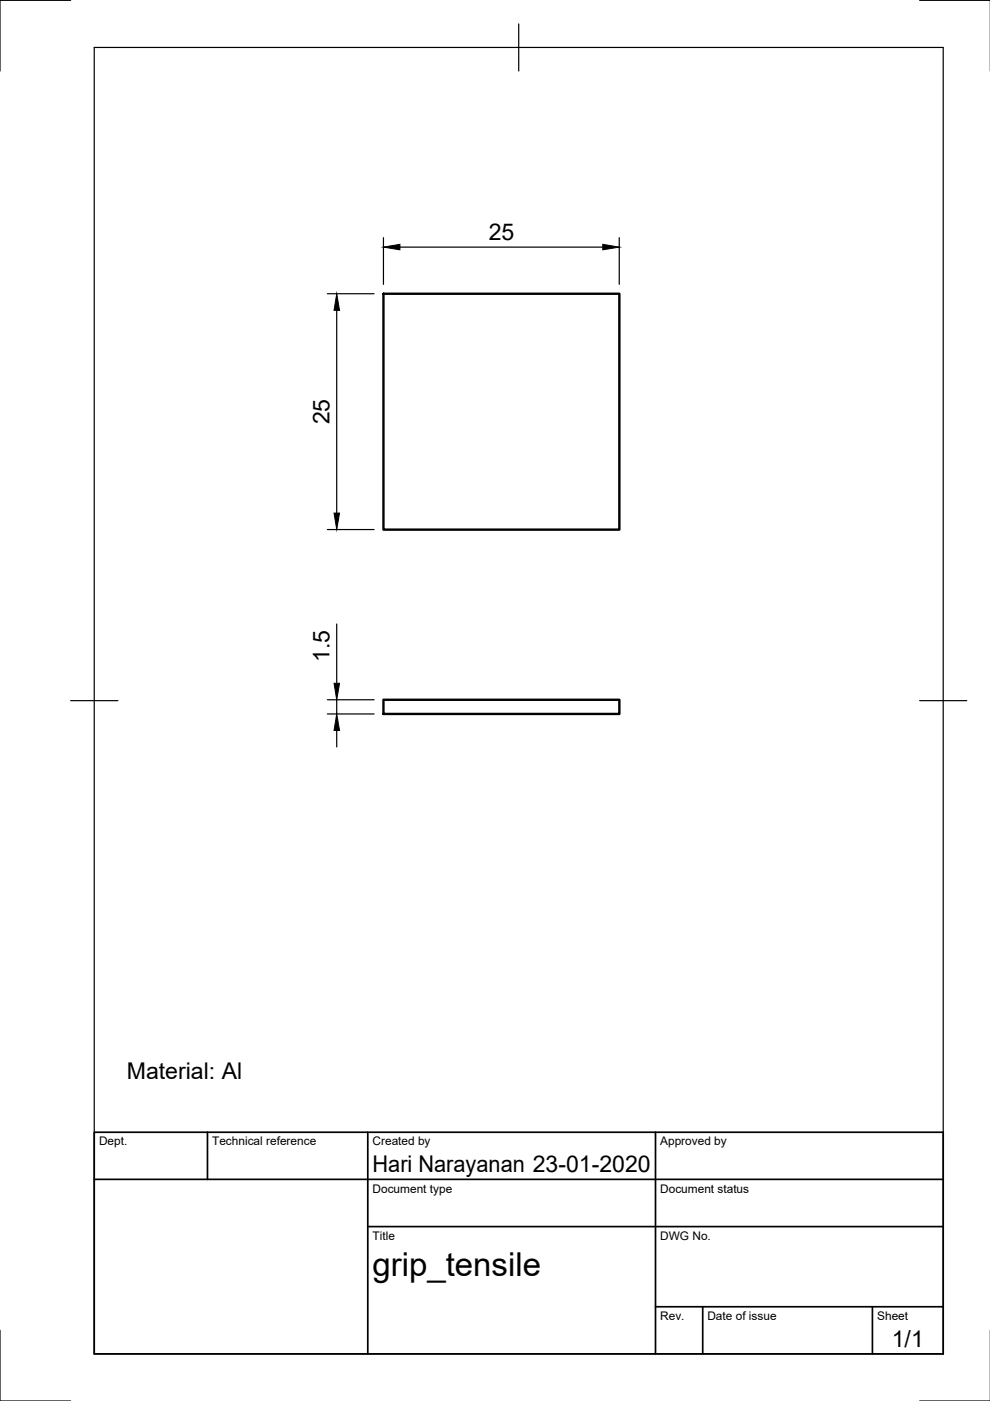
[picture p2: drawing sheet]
<svg xmlns="http://www.w3.org/2000/svg" width="210mm" height="297mm" viewBox="0 0 210 297" stroke-linecap="round" stroke-linejoin="round" font-family="sans-serif">
<!-- layer: Visible -->
<path d="M81.3 62.3h50v50h-50zM81.3 148.4h50v3h-50z" fill="none" stroke="#000" stroke-width=".51"/>
<!-- layer: Border -->
<path d="M15 .1h-15v15M20 10.1h180v276.9h-180zM110 5.1v10M195 .1h15M15 148.6h10M195 148.6h10M0 282.1v14.9h15M195 297h15" fill="none" stroke="#000" stroke-width=".25"/>
<!-- layer: TitleBlock -->
<path d="M20 240.1h180v46.9h-180zM20 250h180M44 240.1v9.9M78 240.1v46.9M139 240.1v46.9M78 260.1h122M139 277.1h61M149 277.1v9.9M185 277.1v9.9" fill="none" stroke="#000" stroke-width=".36"/>
<!-- layer: Dimensions -->
<path d="M81.3 50.4v9.9M84.8 52.4h43M131.3 50.4v9.9M69.4 62.3h9.9M71.4 65.8v43M69.4 112.3h9.9M71.4 132.3v12.6M69.4 151.4h9.9M69.4 148.4h9.9M71.4 148.4v3M71.4 154.9v3.5" fill="none" stroke="#000" stroke-width=".25"/>
<path d="M81.3 52.4l3.5-.6v1.2zM127.8 51.8l3.5 .6-3.5 .6zM71.4 62.3l.6 3.5h-1.2zM70.8 108.8h1.2l-.6 3.5zM71.4 151.4l.6 3.5h-1.2zM70.8 144.9h1.2l-.6 3.5z" fill="#000" stroke="#000" stroke-width=".21"/>
<text font-size="7" x="79" y="270.6">grip_tensile</text>
<g font-size="4.9">
<text x="103.6" y="50.8">25</text>
<text x="69.8" y="90" transform="rotate(-90 69.8 90)">25</text>
<text x="69.8" y="140.4" transform="rotate(-90 69.8 140.4)">1.5</text>
<text x="26.9" y="228.8">Material: Al</text>
<text x="79" y="248.5">Hari Narayanan 23-01-2020</text>
<text x="189.1" y="285.7">1/1</text>
</g>
<g font-size="2.5">
<text x="21" y="242.9">Dept.</text>
<text x="45" y="242.9">Technical reference</text>
<text x="79" y="242.9">Created by</text>
<text x="140" y="242.9">Approved by</text>
<text x="79" y="252.8">Document type</text>
<text x="140" y="252.8">Document status</text>
<text x="79" y="262.9">Title</text>
<text x="140" y="262.9">DWG No.</text>
<text x="140" y="279.9">Rev.</text>
<text x="150" y="279.9">Date of issue</text>
<text x="186" y="279.9">Sheet</text>
</g>
</svg>
